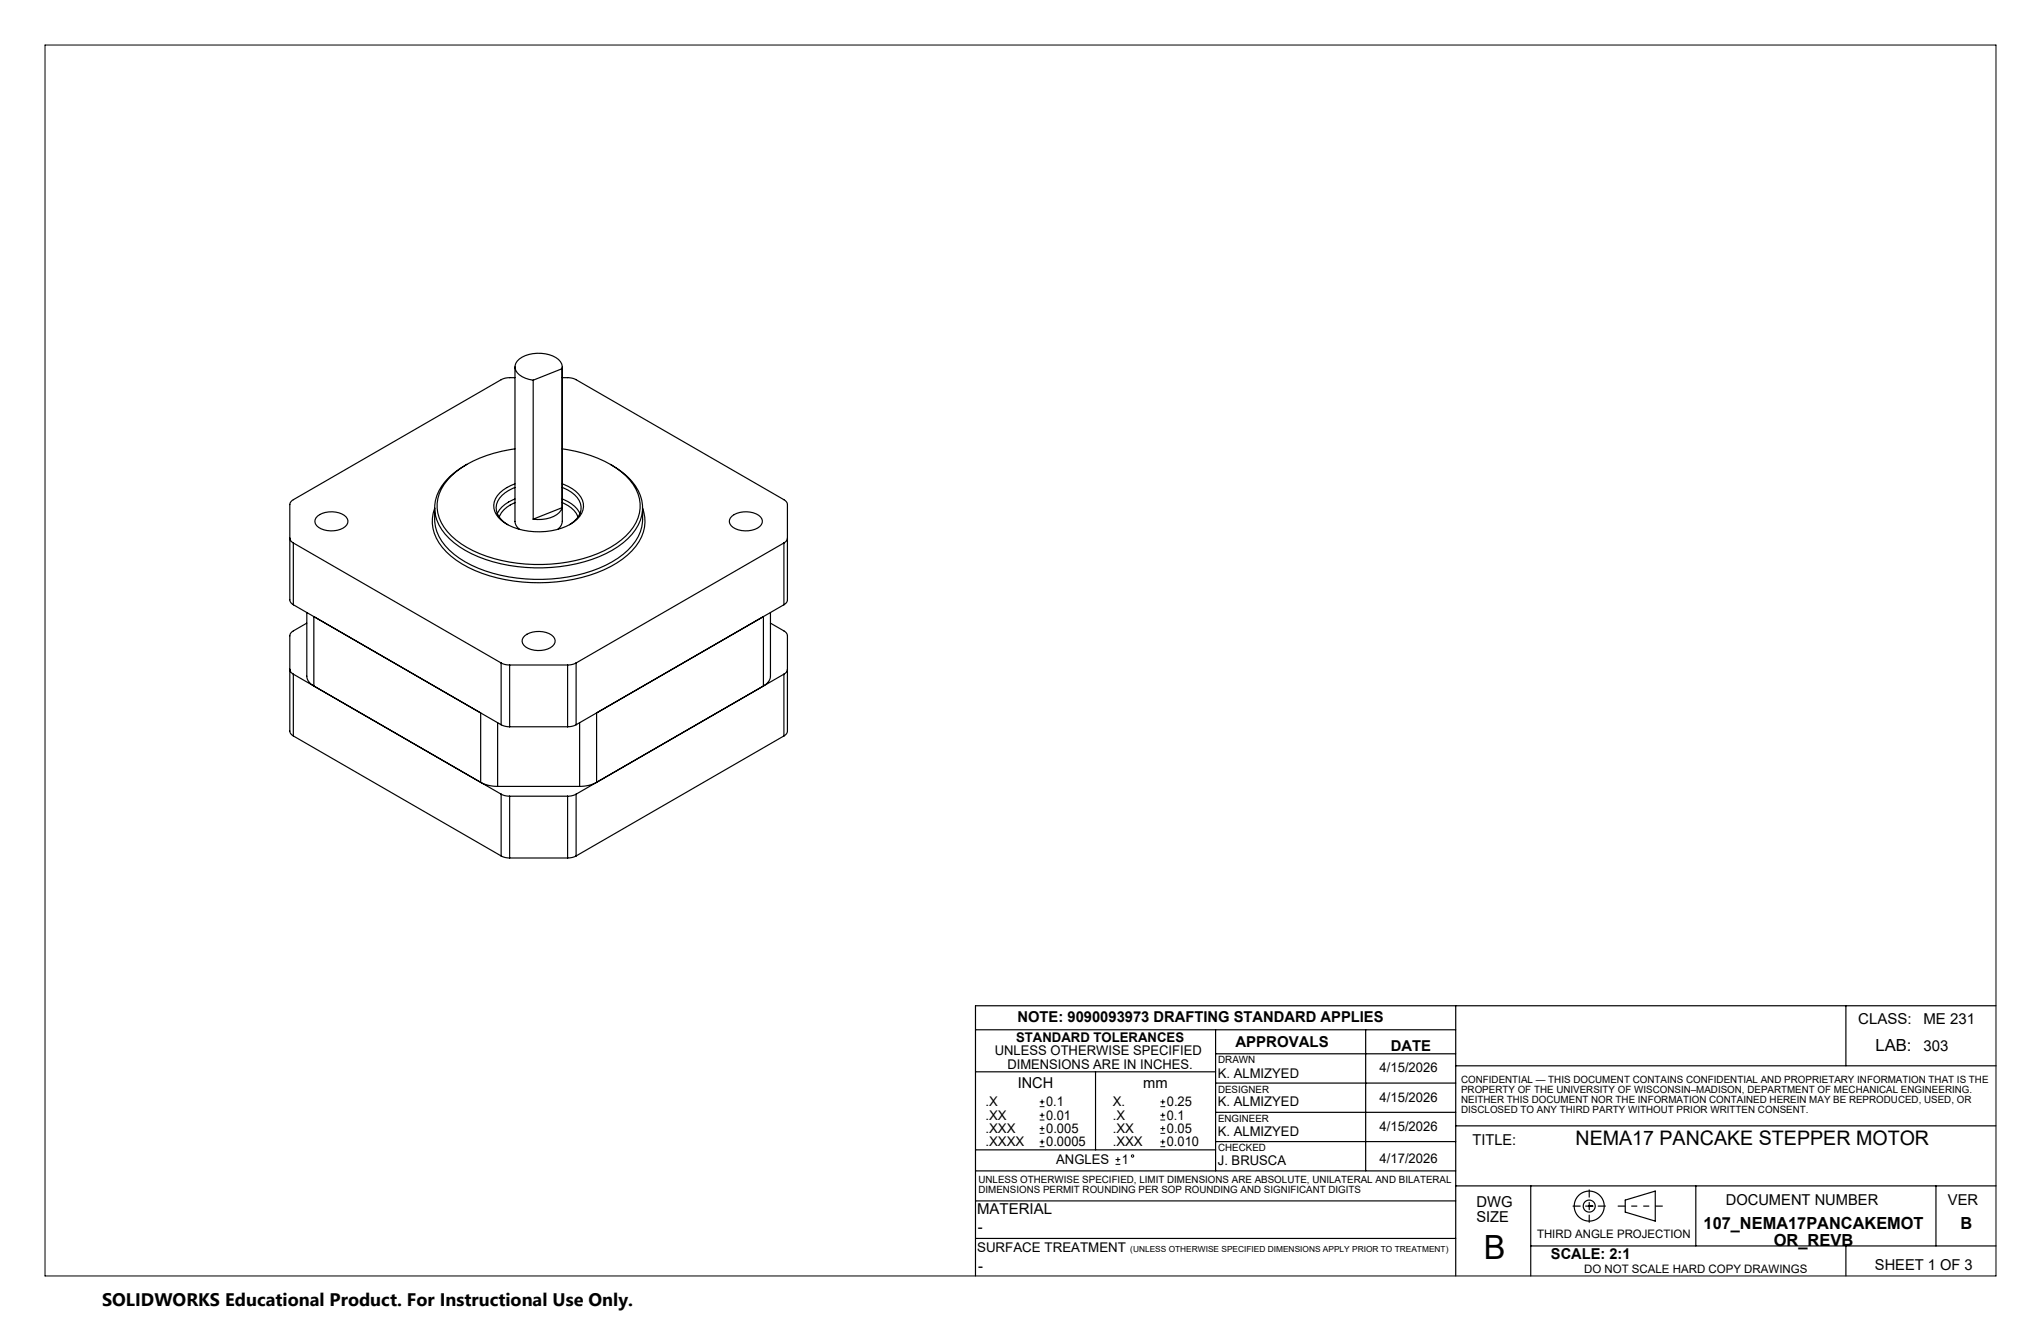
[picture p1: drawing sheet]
<svg xmlns="http://www.w3.org/2000/svg" width="432mm" height="279mm" viewBox="0 0 432 279" stroke-linecap="round" stroke-linejoin="round" font-family="sans-serif">
<g fill="none" stroke="#000" stroke-width=".25">
<path d="M108.9 79.9h-1.8l-1.1 .4-43.9 25.4a1.27 1.27 0 0 0-.8 1v20.2a1.27 1.27 0 0 0 .8 1M108.9 77.6v32.7a2.16 2.16 0 0 0 1 1.7M118.9 78a2.57 2.57 0 0 0-2-2.7 7.2 7.2 0 0 0-7.5 1.1 2.08 2.08 0 0 0 1.1 3.3l2.3 .7M118.9 78v29.4M118.9 78l-6.1 2.4M119 79.9h1.8l1.1 .4 43.9 25.4a1.27 1.27 0 0 1 .8 1v20.2a1.27 1.27 0 0 1-.8 1M119 77.6v32.7a2.16 2.16 0 0 1-1 1.7M98.8 98.2a12.8 12.8 0 0 0-6.7 7.6 8.6 8.6 0 0 0 3 8.1 25.3 25.3 0 0 0 14.3 5.9 33.6 33.6 0 0 0 20.1-3.4 12 12 0 0 0 6.3-7.4 8.6 8.6 0 0 0-3-8.1l-2.1-1.7-1.5-1M108.9 94.9l-1.1 .2a27.6 27.6 0 0 0-9 3.1M112.8 80.4v29.4M119 94.9a24.5 24.5 0 0 1 13.4 5.8 8.2 8.2 0 0 1 0 12.6 24.7 24.7 0 0 1-14 5.8 32.9 32.9 0 0 1-19.6-3.3 11.8 11.8 0 0 1-6.2-7.3 8.4 8.4 0 0 1 2.9-7.8l2.1-1.7 1.2-.8M61.3 113.8a1.27 1.27 0 0 0 .8 1"/>
<path d="M62.1 114.8v13.1M62.1 114.8l43.9 25.4M67.2 109.2a5 5 0 0 1 6 .1 1.45 1.45 0 0 1-.6 2.4 5.2 5.2 0 0 1-5.6-.5 1.33 1.33 0 0 1 .2-2zM92 107.5a8.4 8.4 0 0 0 2.4 9.2 25.2 25.2 0 0 0 14.3 6.2 34.4 34.4 0 0 0 21.8-3.8 11.2 11.2 0 0 0 6-8.7l-.1-1.1-.4-1.8M92 107.4a9.9 9.9 0 0 0 2.2 8 22.8 22.8 0 0 0 13.5 6.6 34.4 34.4 0 0 0 21.8-3.2 12 12 0 0 0 6.3-7.4l.1-1 .1-3M108.9 102.3a5.9 5.9 0 0 0-4.4 4.5 4.8 4.8 0 0 0 3.2 4.3 14.6 14.6 0 0 0 13.8-.7 3.8 3.8 0 0 0 .3-6.5l-1.6-1-1.2-.6M108.9 103.1a5.4 5.4 0 0 0-3.9 4.2 4.3 4.3 0 0 0 2.4 3.7M108.9 105.5a6.5 6.5 0 0 0-3.7 3.1M108.9 106.3l-.1 .1a5.4 5.4 0 0 0-3.2 3M118.9 107.4a4 4 0 0 1-3.4 2.3l-2.7 .1M118.9 107.4l-6.1 2.4M119 103.1a5.6 5.6 0 0 1 3.9 4.1 4.2 4.2 0 0 1-2.4 3.8"/>
<path d="M119 105.5l.2 .1a6.1 6.1 0 0 1 3.5 3M119 106.3l.3 .2a5.2 5.2 0 0 1 3 2.9M154.9 109.2a5 5 0 0 1 6 .1 1.45 1.45 0 0 1-.6 2.4 5.2 5.2 0 0 1-5.6-.5 1.33 1.33 0 0 1 .2-2zM165.8 114.8v13.1M165.8 114.8l-43.9 25.4M166.6 113.8a1.27 1.27 0 0 1-.8 1M62.1 127.9l43.9 25.4M64.9 131.8l-2.8 1.6a1.27 1.27 0 0 0-.8 1.1v20.1a1.27 1.27 0 0 0 .8 1.1M64.9 129.6v13.4a2.54 2.54 0 0 0 1.5 2.1v-14.7M111 134.5a5 5 0 0 1 6.1 .2 1.45 1.45 0 0 1-.7 2.3 5.2 5.2 0 0 1-5.6-.5 1.33 1.33 0 0 1 .2-2zM163 131.8l2.8 1.6a1.27 1.27 0 0 1 .8 1.1v20.1a1.27 1.27 0 0 1-.8 1.1M163 129.6v13.4a2.54 2.54 0 0 1-1.5 2.1v-14.7"/>
<path d="M165.8 127.9l-43.9 25.4M61.3 141.6a1.27 1.27 0 0 0 .8 1M62.1 142.6l43.9 25.4M62.1 142.6v13.1M62.1 155.7l43.9 25.3M101.7 150.8v14.7a7.4 7.4 0 0 0 3.6 .8M105.3 152.9v13.4M106 140.2l.8 .3 1 .2M106 153.3l.8 .3 1 .1M106 140.2v13.1M107.8 140.7v13M107.8 140.7h12.3"/>
<path d="M107.8 153.7h12.3M120.1 140.7v13M121.9 140.2l-.8 .3-1 .2M121.9 153.3l-.8 .3-1 .1M121.9 140.2v13.1M122.6 152.9v13.4M126.2 150.8v14.7a7.4 7.4 0 0 1-3.6 .8M165.8 142.6l-43.9 25.4M165.8 142.6v13.1M165.8 155.7l-43.9 25.3M166.6 141.6a1.27 1.27 0 0 1-.8 1M105.3 166.3h17.3"/>
<path d="M106 168l.8 .3 1 .1M106 168v13M107.8 168.4h12.3M107.8 168.4v13.1M120.1 168.4v13.1M121.9 168l-.8 .3-1 .1M121.9 168v13M106 181l.8 .4 1 .1M107.8 181.5h12.3M121.9 181l-.8 .4-1 .1M206.4 217.8h101.6M257.2 217.8v29.8"/>
<path d="M288.9 217.8v29.8M308 212.7v57.2M390.5 212.7v12.7M422.3 212.7h-215.9v57.2M206.4 226.7h50.8M231.8 226.7v16.5M257.2 222.9h50.8M257.2 235.3h50.8M257.2 229.1h50.8M308 238.1h114.2M308 225.4h114.3M206.4 254h101.6"/>
<path d="M206.4 247.6h101.6M206.4 243.2h50.8M257.2 241.5h50.8M308 250.8h114.3M323.8 250.8v19.1M332.8 255.1h1.5M335.5 255.1h1.5M336.2 251.7v1.5M336.2 254.3v1.6M336.2 257v1.5M338.1 255.1h1.5M343.8 253.8l6.4-1.9v6.4l-6.4-1.9z"/>
<path d="M358.8 250.8v12.7M409.6 250.8v12.7M206.4 261.9h101.6M323.8 263.5h98.5M390.5 263.5v6.4"/>
<circle cx="336.2" cy="255.1" r="1.27"/>
<circle cx="336.2" cy="255.1" r="3.2"/>
</g>
<g fill="none" stroke="#000" stroke-width=".21">
<path d="M9.5 9.5h412.8v260.4h-412.8zM220 234.1h1M220 233.1h1M220 236.9h1M220 235.9h1M220 239.7h1M220 238.7h1M220.5 232.6v1M220.5 235.4v1M220.5 238.2v1M245.5 234.1h1M245.5 233.1h1"/>
<path d="M245.5 236.9h1M245.5 235.9h1M245.5 239.7h1M245.5 238.7h1M246 232.6v1M246 235.4v1M246 238.2v1M220 242.5h1M220 241.5h1M220.5 241v1M236 246.3h1M236 245.3h1"/>
<path d="M236.5 244.8v1M245.5 242.5h1M245.5 241.5h1M246 241v1"/>
<circle cx="239.6" cy="244.5" r=".25"/>
</g>
<path d="M342.3 255.1h9.5" fill="none" stroke="#000" stroke-width=".25" stroke-dasharray="6.3 1.3 1.3 1.3 1.3 1.3" stroke-dashoffset="4.8" stroke-linecap="butt"/>
<text font-size="7.1" x="313.9" y="266.3">B</text>
<text font-size="4.2" x="333.3" y="242.2">NEMA17 PANCAKE STEPPER MOTOR</text>
<text font-size="3.8" x="21.6" y="276.3">SOLIDWORKS Educational Product. For Instructional Use Only.</text>
<g font-size="3.5">
<text x="396.8" y="222.2">LAB:</text>
<text x="360.4" y="260">107_NEMA17PANCAKEMOT</text>
<text x="375.3" y="263.5">OR_REVB</text>
<text x="414.8" y="260">B</text>
</g>
<g font-size="3.2">
<text x="215.3" y="216.2">NOTE: 9090093973 DRAFTING STANDARD APPLIES</text>
<text x="261.4" y="221.4">APPROVALS</text>
<text x="393.1" y="216.6">CLASS:</text>
<text x="406.9" y="216.6">ME 231</text>
<text x="294.2" y="222.2">DATE</text>
<text x="406.9" y="222.2">303</text>
<text x="215.3" y="230.2">INCH</text>
<text x="241.9" y="230.2">mm</text>
<text x="311.5" y="242.1">TITLE:</text>
<text x="206.7" y="256.8">MATERIAL</text>
<text x="312.3" y="255.3">DWG</text>
<text x="365.1" y="254.9">DOCUMENT NUMBER</text>
<text x="412.1" y="254.9">VER</text>
<text x="206.8" y="260.5">-</text>
<text x="312.3" y="258.5">SIZE</text>
<text x="206.9" y="268.7">-</text>
<text x="328.1" y="266.3">SCALE: 2:1</text>
<text x="396.7" y="268.6">SHEET 1 OF 3</text>
</g>
<g font-size="2.8">
<text x="215" y="220.4">STANDARD TOLERANCES</text>
<text x="210.5" y="223.2">UNLESS OTHERWISE SPECIFIED</text>
<text x="213.1" y="226">DIMENSIONS ARE IN INCHES.</text>
<text x="257.6" y="228">K. ALMIZYED</text>
<text x="291.9" y="226.8">4/15/2026</text>
<text x="291.9" y="233">4/15/2026</text>
<text x="208.5" y="234">.X</text>
<text x="208.5" y="236.8">.XX</text>
<text x="208.5" y="239.6">.XXX</text>
<text x="221.3" y="234">0.1</text>
<text x="221.3" y="236.8">0.01</text>
<text x="221.3" y="239.6">0.005</text>
<text x="235.4" y="234">X.</text>
<text x="235.4" y="236.8">.X</text>
<text x="235.4" y="239.6">.XX</text>
<text x="246.9" y="234">0.25</text>
<text x="246.9" y="236.8">0.1</text>
<text x="246.9" y="239.6">0.05</text>
<text x="257.6" y="234">K. ALMIZYED</text>
<text x="291.9" y="239.2">4/15/2026</text>
<text x="208.5" y="242.5">.XXXX</text>
<text x="221.3" y="242.5">0.0005</text>
<text x="235.4" y="242.5">.XXX</text>
<text x="246.9" y="242.5">0.010</text>
<text x="257.6" y="240.4">K. ALMIZYED</text>
<text x="291.9" y="245.9">4/17/2026</text>
<text x="223.5" y="246.2">ANGLES</text>
<text x="237.4" y="246.2">1</text>
<text x="257.6" y="246.5">J. BRUSCA</text>
<text x="206.7" y="264.8">SURFACE TREATMENT</text>
</g>
<g font-size="2.5">
<text x="325.2" y="261.7">THIRD ANGLE PROJECTION</text>
<text x="335.1" y="269.3">DO NOT SCALE HARD COPY DRAWINGS</text>
</g>
<g font-size="2.1">
<text x="257.7" y="224.8">DRAWN</text>
<text x="257.7" y="231.1">DESIGNER</text>
<text x="309.1" y="229.1">CONFIDENTIAL — THIS DOCUMENT CONTAINS CONFIDENTIAL AND PROPRIETARY INFORMATION THAT IS THE</text>
<text x="309.1" y="231.2">PROPERTY OF THE UNIVERSITY OF WISCONSIN–MADISON, DEPARTMENT OF MECHANICAL ENGINEERING.</text>
<text x="309.1" y="233.3">NEITHER THIS DOCUMENT NOR THE INFORMATION CONTAINED HEREIN MAY BE REPRODUCED, USED, OR</text>
<text x="257.7" y="237.3">ENGINEER</text>
<text x="309.1" y="235.4">DISCLOSED TO ANY THIRD PARTY WITHOUT PRIOR WRITTEN CONSENT.</text>
<text x="257.7" y="243.4">CHECKED</text>
<text x="207" y="250.3">UNLESS OTHERWISE SPECIFIED, LIMIT DIMENSIONS ARE ABSOLUTE, UNILATERAL AND BILATERAL</text>
<text x="207" y="252.4">DIMENSIONS PERMIT ROUNDING PER SOP ROUNDING AND SIGNIFICANT DIGITS</text>
</g>
<text font-size="1.8" x="239.1" y="264.8">(UNLESS OTHERWISE SPECIFIED DIMENSIONS APPLY PRIOR TO TREATMENT)</text>
</svg>
